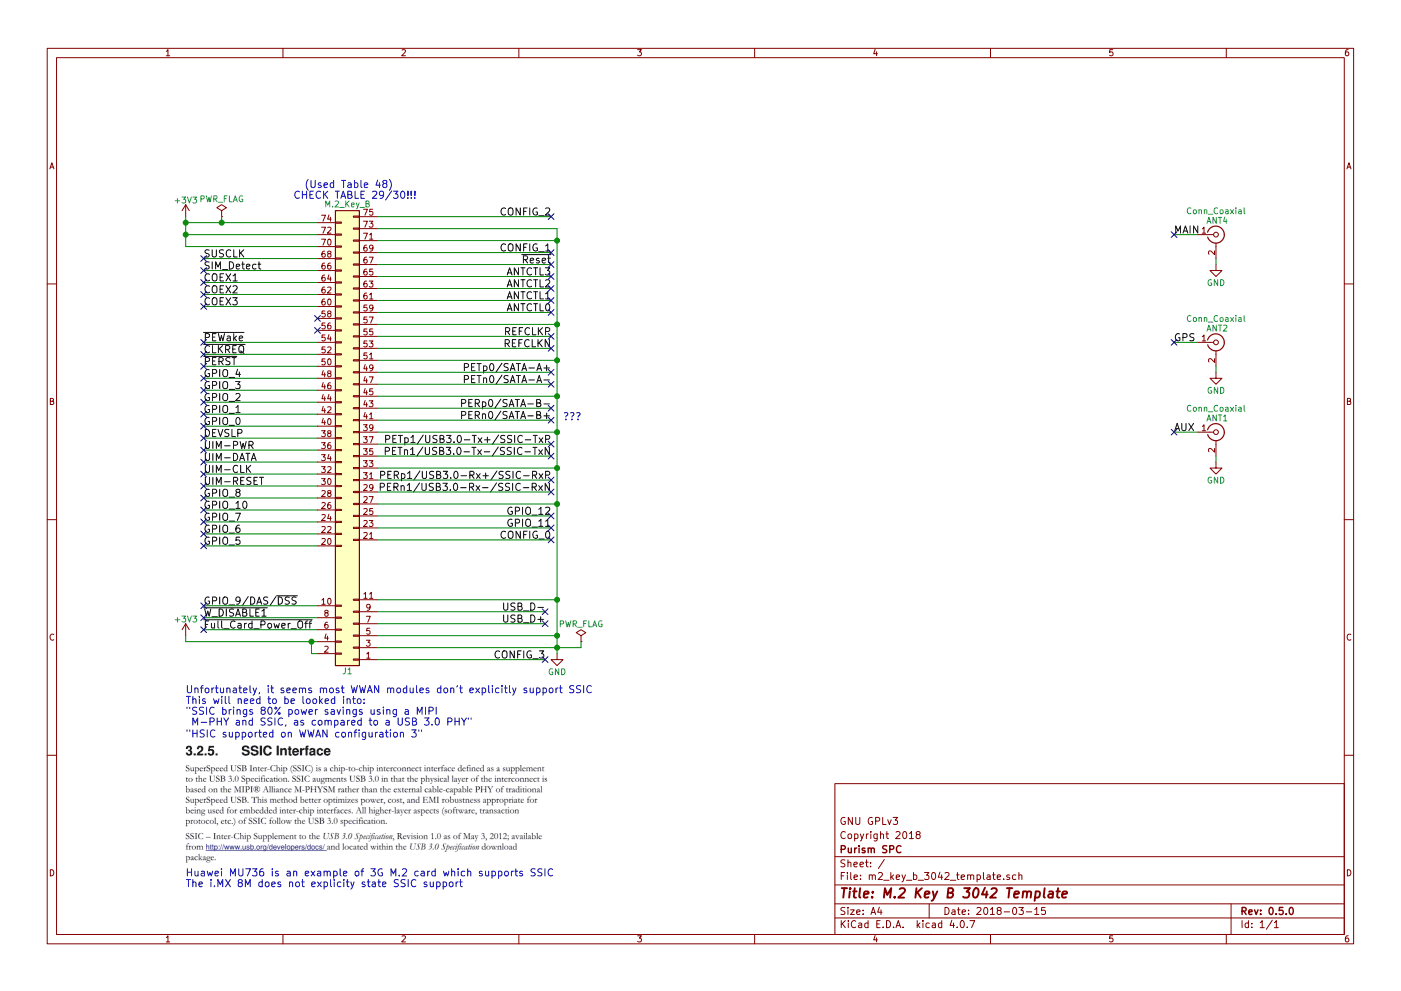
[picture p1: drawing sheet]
EESchema Schematic File Version 2
LIBS:power
LIBS:device
LIBS:switches
LIBS:relays
LIBS:motors
LIBS:transistors
LIBS:conn
LIBS:linear
LIBS:regul
LIBS:74xx
LIBS:cmos4000
LIBS:adc-dac
LIBS:memory
LIBS:xilinx
LIBS:microcontrollers
LIBS:dsp
LIBS:microchip
LIBS:analog_switches
LIBS:motorola
LIBS:texas
LIBS:intel
LIBS:audio
LIBS:interface
LIBS:digital-audio
LIBS:philips
LIBS:display
LIBS:cypress
LIBS:siliconi
LIBS:opto
LIBS:atmel
LIBS:contrib
LIBS:valves
LIBS:m2_key_b_3042_template
LIBS:m2_key_b_3042_template-cache
EELAYER 25 0
EELAYER END
$Descr A4 11693 8268
encoding utf-8
Sheet 1 1
Title "M.2 Key B 3042 Template"
Date "2018-03-15"
Rev "0.5.0"
Comp "Purism SPC"
Comment1 "Copyright 2018"
Comment2 "GNU GPLv3"
Comment3 ""
Comment4 ""
$EndDescr
$Comp
L M.2_Key_B J1
U 1 1
P 2950 3700
F 0 "J1" H 3000 5600 50  0000 C CNN
F 1 "M.2_Key_B" H 3000 1700 50  0000 C CNN
F 2 "m2_key_b_3042:M.2_Key_B_Gold_Fingers" H 2950 3700 50  0001 C CNN
F 3 "" H 2950 3700 50  0001 C CNN
	1    2950 3700
	-1   0    0    1   
$EndComp
$Comp
L +3V3 #PWR01
U 1 1
P 1550 1800
F 0 "#PWR01" H 1550 1650 50  0001 C CNN
F 1 "+3V3" H 1550 1940 50  0000 C CNN
F 2 "" H 1550 1800 50  0001 C CNN
F 3 "" H 1550 1800 50  0001 C CNN
	1    1550 1800
	1    0    0    -1  
$EndComp
Wire Wire Line
	1550 1850 2650 1850
Wire Wire Line
	1550 1800 1550 2050
Wire Wire Line
	1550 1950 2650 1950
Connection ~ 1550 1850
Wire Wire Line
	1550 2050 2650 2050
Connection ~ 1550 1950
$Comp
L GND #PWR02
U 1 1
P 4650 5450
F 0 "#PWR02" H 4650 5200 50  0001 C CNN
F 1 "GND" H 4650 5300 50  0000 C CNN
F 2 "" H 4650 5450 50  0001 C CNN
F 3 "" H 4650 5450 50  0001 C CNN
	1    4650 5450
	1    0    0    -1  
$EndComp
Wire Wire Line
	3150 2000 4650 2000
Wire Wire Line
	3150 1900 4650 1900
Text Label 1700 2150 0    60   ~ 0
SUSCLK
Text Label 1700 2250 0    60   ~ 0
SIM_Detect
Text Label 1700 2350 0    60   ~ 0
COEX1
Text Label 1700 2450 0    60   ~ 0
COEX2
Text Label 1700 2550 0    60   ~ 0
COEX3
NoConn ~ 2650 2650
NoConn ~ 2650 2750
Text Label 1700 2850 0    60   ~ 0
~PEWake
Text Label 1700 2950 0    60   ~ 0
~CLKREQ
Text Label 1700 3050 0    60   ~ 0
~PERST
Text Label 1700 3150 0    60   ~ 0
GPIO_4
Text Label 1700 3250 0    60   ~ 0
GPIO_3
Text Label 1700 3350 0    60   ~ 0
GPIO_2
Text Label 1700 3450 0    60   ~ 0
GPIO_1
Text Label 1700 3550 0    60   ~ 0
GPIO_0
Text Label 1700 3650 0    60   ~ 0
DEVSLP
Text Label 1700 3750 0    60   ~ 0
UIM-PWR
Text Label 1700 3850 0    60   ~ 0
UIM-DATA
Text Label 1700 3950 0    60   ~ 0
UIM-CLK
Text Label 1700 4050 0    60   ~ 0
UIM-RESET
Text Label 1700 4150 0    60   ~ 0
GPIO_8
Text Label 1700 4250 0    60   ~ 0
GPIO_10
Text Label 1700 4350 0    60   ~ 0
GPIO_7
Text Label 1700 4450 0    60   ~ 0
GPIO_6
Text Label 1700 4550 0    60   ~ 0
GPIO_5
Text Label 1700 5050 0    60   ~ 0
GPIO_9/DAS/~DSS
Text Label 1700 5150 0    60   ~ 0
~W_DISABLE1
Text Label 1700 5250 0    60   ~ 0
~Full_Card_Power_Off
$Comp
L +3V3 #PWR03
U 1 1
P 1550 5300
F 0 "#PWR03" H 1550 5150 50  0001 C CNN
F 1 "+3V3" H 1550 5440 50  0000 C CNN
F 2 "" H 1550 5300 50  0001 C CNN
F 3 "" H 1550 5300 50  0001 C CNN
	1    1550 5300
	1    0    0    -1  
$EndComp
Wire Wire Line
	1550 5350 2650 5350
Wire Wire Line
	2600 5350 2600 5450
Wire Wire Line
	1550 5350 1550 5300
Wire Wire Line
	2600 5450 2650 5450
Wire Wire Line
	2650 2150 1700 2150
Wire Wire Line
	2650 2250 1700 2250
Wire Wire Line
	2650 2350 1700 2350
Wire Wire Line
	2650 2450 1700 2450
Wire Wire Line
	2650 2550 1700 2550
Wire Wire Line
	2650 2850 1700 2850
Wire Wire Line
	2650 2950 1700 2950
Wire Wire Line
	2650 3050 1700 3050
Wire Wire Line
	2650 3150 1700 3150
Wire Wire Line
	2650 3250 1700 3250
Wire Wire Line
	2650 3350 1700 3350
Wire Wire Line
	2650 3450 1700 3450
Wire Wire Line
	2650 3550 1700 3550
Wire Wire Line
	2650 3650 1700 3650
Wire Wire Line
	2650 3750 1700 3750
Wire Wire Line
	2650 3850 1700 3850
Wire Wire Line
	2650 3950 1700 3950
Wire Wire Line
	2650 4050 1700 4050
Wire Wire Line
	2650 4150 1700 4150
Wire Wire Line
	2650 4250 1700 4250
Wire Wire Line
	2650 4350 1700 4350
Wire Wire Line
	2650 4450 1700 4450
Wire Wire Line
	2650 4550 1700 4550
Wire Wire Line
	2650 5050 1700 5050
Wire Wire Line
	2650 5150 1700 5150
Wire Wire Line
	2650 5250 1700 5250
Text Label 4600 2100 2    60   ~ 0
CONFIG_1
Text Label 4600 2200 2    60   ~ 0
~Reset
Wire Wire Line
	4650 1900 4650 5450
Text Label 4600 1800 2    60   ~ 0
CONFIG_2
Text Label 4600 2600 2    60   ~ 0
ANTCTL0
Text Label 4600 2500 2    60   ~ 0
ANTCTL1
Text Label 4600 2400 2    60   ~ 0
ANTCTL2
Text Label 4600 2300 2    60   ~ 0
ANTCTL3
Wire Wire Line
	4650 2700 3150 2700
Text Label 4600 2800 2    60   ~ 0
REFCLKP
Text Label 4600 2900 2    60   ~ 0
REFCLKN
Wire Wire Line
	4650 3000 3150 3000
Connection ~ 4650 2000
Connection ~ 4650 2700
Text Label 4600 3100 2    60   ~ 0
PETp0/SATA-A+
Text Label 4600 3200 2    60   ~ 0
PETn0/SATA-A-
Wire Wire Line
	4650 3300 3150 3300
Connection ~ 4650 3000
Text Label 4600 3400 2    60   ~ 0
PERp0/SATA-B-
Text Label 4600 3500 2    60   ~ 0
PERn0/SATA-B+
Text Notes 4700 3500 0    60   ~ 0
???
Wire Wire Line
	4650 3600 3150 3600
Connection ~ 4650 3300
Text Label 4600 3700 2    60   ~ 0
PETp1/USB3.0-Tx+/SSIC-TxP
Text Label 4600 3800 2    60   ~ 0
PETn1/USB3.0-Tx-/SSIC-TxN
Wire Wire Line
	4650 3900 3150 3900
Connection ~ 4650 3600
Text Label 4600 4000 2    60   ~ 0
PERp1/USB3.0-Rx+/SSIC-RxP
Text Label 4600 4100 2    60   ~ 0
PERn1/USB3.0-Rx-/SSIC-RxN
Wire Wire Line
	4650 4200 3150 4200
Connection ~ 4650 3900
Text Label 4600 4300 2    60   ~ 0
GPIO_12
Text Label 4600 4400 2    60   ~ 0
GPIO_11
Text Label 4600 4500 2    60   ~ 0
CONFIG_0
Wire Wire Line
	3150 2100 4600 2100
Wire Wire Line
	3150 2200 4600 2200
Wire Wire Line
	3150 2300 4600 2300
Wire Wire Line
	3150 2400 4600 2400
Wire Wire Line
	3150 2500 4600 2500
Wire Wire Line
	3150 2600 4600 2600
Wire Wire Line
	3150 2800 4600 2800
Wire Wire Line
	3150 2900 4600 2900
Wire Wire Line
	3150 3100 4600 3100
Wire Wire Line
	3150 3200 4600 3200
Wire Wire Line
	3150 3400 4600 3400
Wire Wire Line
	3150 3500 4600 3500
Wire Wire Line
	3150 3700 4600 3700
Wire Wire Line
	3150 3800 4600 3800
Wire Wire Line
	3150 4000 4600 4000
Wire Wire Line
	3150 4100 4600 4100
Wire Wire Line
	3150 4300 4600 4300
Wire Wire Line
	3150 4400 4600 4400
Wire Wire Line
	3150 4500 4600 4500
Text Label 4550 5100 2    60   ~ 0
USB_D-
Text Label 4550 5200 2    60   ~ 0
USB_D+
Wire Wire Line
	4550 5200 3150 5200
Wire Wire Line
	3150 5100 4550 5100
Wire Wire Line
	4650 5000 3150 5000
Connection ~ 4650 4200
Wire Wire Line
	4650 5300 3150 5300
Connection ~ 4650 5000
Wire Wire Line
	3150 5400 4850 5400
Connection ~ 4650 5300
Text Label 4550 5500 2    60   ~ 0
CONFIG_3
Wire Wire Line
	3150 5500 4550 5500
Wire Wire Line
	3150 1800 4600 1800
Connection ~ 4650 5400
Connection ~ 2600 5350
Text Notes 2450 1650 0    60   ~ 0
  (Used Table 48)\nCHECK TABLE 29/30!!!
Text Notes 1550 6050 0    60   ~ 0
Unfortunately, it seems most WWAN modules don't explicitly support SSIC\nThis will need to be looked into:\n"SSIC brings 80% power savings using a MIPI\n M-PHY and SSIC, as compared to a USB 3.0 PHY"
Text Notes 1550 7400 0    60   ~ 0
Huawei MU736 is an example of 3G M.2 card which supports SSIC\nThe i.MX 8M does not explicity state SSIC support
Text Notes 1550 6150 0    60   ~ 0
"HSIC supported on WWAN configuration 3"
NoConn ~ 1700 2150
NoConn ~ 1700 2250
NoConn ~ 1700 2350
NoConn ~ 1700 2450
NoConn ~ 1700 2550
NoConn ~ 1700 2850
NoConn ~ 1700 2950
NoConn ~ 1700 3050
NoConn ~ 1700 3150
NoConn ~ 1700 3250
NoConn ~ 1700 3350
NoConn ~ 1700 3450
NoConn ~ 1700 3550
NoConn ~ 1700 3650
NoConn ~ 1700 3750
NoConn ~ 1700 3850
NoConn ~ 1700 3950
NoConn ~ 1700 4050
NoConn ~ 1700 4150
NoConn ~ 1700 4250
NoConn ~ 1700 4350
NoConn ~ 1700 4450
NoConn ~ 1700 4550
NoConn ~ 1700 5050
NoConn ~ 1700 5150
NoConn ~ 1700 5250
NoConn ~ 4550 5100
NoConn ~ 4550 5200
NoConn ~ 4550 5500
NoConn ~ 4600 2100
NoConn ~ 4600 2200
NoConn ~ 4600 2300
NoConn ~ 4600 2400
NoConn ~ 4600 2500
NoConn ~ 4600 2600
NoConn ~ 4600 2800
NoConn ~ 4600 2900
NoConn ~ 4600 3100
NoConn ~ 4600 3200
NoConn ~ 4600 3400
NoConn ~ 4600 3500
NoConn ~ 4600 3700
NoConn ~ 4600 3800
NoConn ~ 4600 4000
NoConn ~ 4600 4100
NoConn ~ 4600 4300
NoConn ~ 4600 4400
NoConn ~ 4600 4500
NoConn ~ 4600 1800
$Comp
L PWR_FLAG #FLG04
U 1 1
P 1850 1800
F 0 "#FLG04" H 1850 1875 50  0001 C CNN
F 1 "PWR_FLAG" H 1850 1950 50  0000 C CNN
F 2 "" H 1850 1800 50  0001 C CNN
F 3 "" H 1850 1800 50  0001 C CNN
	1    1850 1800
	1    0    0    -1  
$EndComp
Wire Wire Line
	1850 1800 1850 1850
Connection ~ 1850 1850
$Comp
L PWR_FLAG #FLG05
U 1 1
P 4850 5350
F 0 "#FLG05" H 4850 5425 50  0001 C CNN
F 1 "PWR_FLAG" H 4850 5500 50  0000 C CNN
F 2 "" H 4850 5350 50  0001 C CNN
F 3 "" H 4850 5350 50  0001 C CNN
	1    4850 5350
	1    0    0    -1  
$EndComp
Wire Wire Line
	4850 5400 4850 5350
$Comp
L Conn_Coaxial ANT1
U 1 1
P 10150 3600
F 0 "ANT1" H 10160 3720 50  0000 C CNN
F 1 "Conn_Coaxial" H 10150 3800 50  0000 C CNN
F 2 "m2_key_b_3042:MHF4_20449-001E" H 10150 3600 50  0001 C CNN
F 3 "https://www.mouser.com/ds/2/398/RECE.20449.001E.01-27117.pdf" H 10150 3600 50  0001 C CNN
	1    10150 3600
	1    0    0    -1  
$EndComp
$Comp
L Conn_Coaxial ANT2
U 1 1
P 10150 2850
F 0 "ANT2" H 10160 2970 50  0000 C CNN
F 1 "Conn_Coaxial" H 10150 3050 50  0000 C CNN
F 2 "m2_key_b_3042:MHF4_20449-001E" H 10150 2850 50  0001 C CNN
F 3 "https://www.mouser.com/ds/2/398/RECE.20449.001E.01-27117.pdf" H 10150 2850 50  0001 C CNN
	1    10150 2850
	1    0    0    -1  
$EndComp
$Comp
L Conn_Coaxial ANT4
U 1 1
P 10150 1950
F 0 "ANT4" H 10160 2070 50  0000 C CNN
F 1 "Conn_Coaxial" H 10150 2150 50  0000 C CNN
F 2 "m2_key_b_3042:MHF4_20449-001E" H 10150 1950 50  0001 C CNN
F 3 "https://www.mouser.com/ds/2/398/RECE.20449.001E.01-27117.pdf" H 10150 1950 50  0001 C CNN
	1    10150 1950
	1    0    0    -1  
$EndComp
$Comp
L GND #PWR06
U 1 1
P 10150 2200
F 0 "#PWR06" H 10150 1950 50  0001 C CNN
F 1 "GND" H 10150 2050 50  0000 C CNN
F 2 "" H 10150 2200 50  0001 C CNN
F 3 "" H 10150 2200 50  0001 C CNN
	1    10150 2200
	1    0    0    -1  
$EndComp
$Comp
L GND #PWR07
U 1 1
P 10150 3100
F 0 "#PWR07" H 10150 2850 50  0001 C CNN
F 1 "GND" H 10150 2950 50  0000 C CNN
F 2 "" H 10150 3100 50  0001 C CNN
F 3 "" H 10150 3100 50  0001 C CNN
	1    10150 3100
	1    0    0    -1  
$EndComp
$Comp
L GND #PWR08
U 1 1
P 10150 3850
F 0 "#PWR08" H 10150 3600 50  0001 C CNN
F 1 "GND" H 10150 3700 50  0000 C CNN
F 2 "" H 10150 3850 50  0001 C CNN
F 3 "" H 10150 3850 50  0001 C CNN
	1    10150 3850
	1    0    0    -1  
$EndComp
Wire Wire Line
	10150 3100 10150 3050
Wire Wire Line
	10150 2200 10150 2150
Wire Wire Line
	10150 3850 10150 3800
Wire Wire Line
	10000 3600 9800 3600
Wire Wire Line
	10000 2850 9800 2850
Wire Wire Line
	10000 1950 9800 1950
Text Label 9800 3600 0    60   ~ 0
AUX
Text Label 9800 2850 0    60   ~ 0
GPS
Text Label 9800 1950 0    60   ~ 0
MAIN
NoConn ~ 9800 3600
NoConn ~ 9800 2850
NoConn ~ 9800 1950
$EndSCHEMATC
